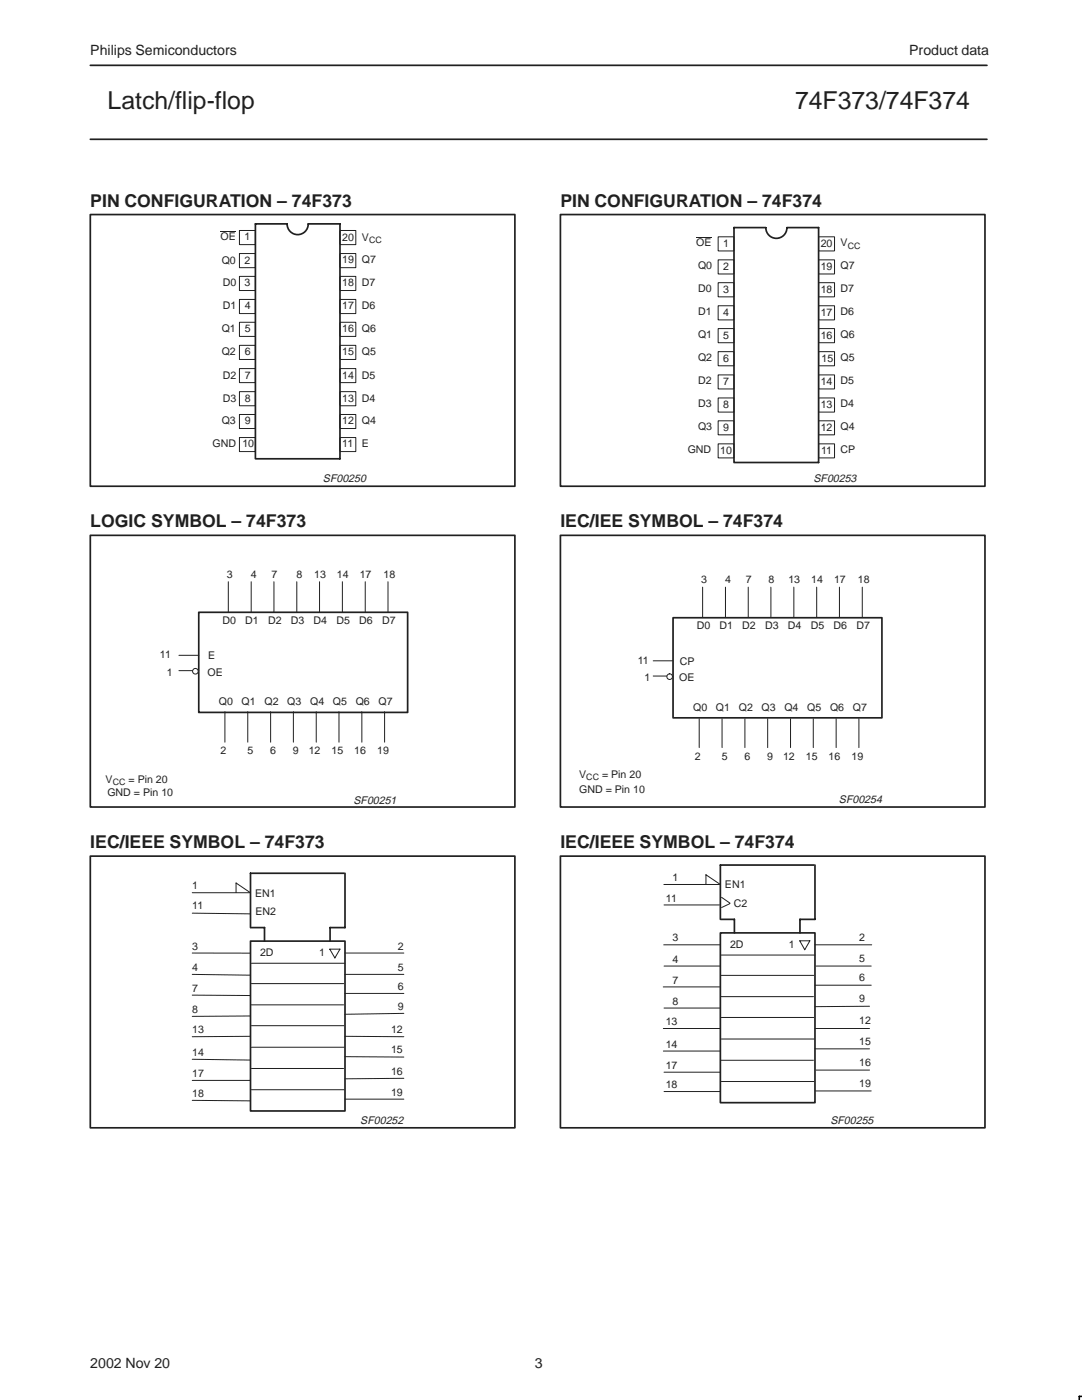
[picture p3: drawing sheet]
<svg xmlns="http://www.w3.org/2000/svg" width="216mm" height="279mm" viewBox="0 0 216 279" stroke-linecap="round" stroke-linejoin="round" font-family="sans-serif">
<path d="M18 13h178.9M18 27.8h178.9M18 42.8h84.7v54.2h-84.7zM57.3 44.7h-6.3v46.9h16.8v-46.9h-6.3a2.1 2.1 0 0 1-2.1 2.1 2.1 2.1 0 0 1-2.1-2.1M18 106.8h84.7v54.3h-84.7zM39.7 122.2h41.6v20h-41.6z" fill="none" stroke="#231f20" stroke-width=".34"/>
<g fill="none" stroke="#231f20" stroke-width=".2">
<path d="M44 46.2h3.1M47.8 59.8h3.2v2.8h-3.2zM47.8 55.2h3.2v2.8h-3.2zM47.8 50.6h3.2v2.8h-3.2zM47.8 46h3.2v2.8h-3.2zM67.8 59.8h3.2v2.8h-3.2zM67.8 55.2h3.2v2.8h-3.2zM67.8 50.6h3.2v2.8h-3.2zM67.8 46h3.2v2.8h-3.2zM47.8 68.9h3.2v2.8h-3.2zM47.8 64.3h3.2v2.8h-3.2zM47.8 78.2h3.2v2.8h-3.2z"/>
<path d="M47.8 73.6h3.2v2.8h-3.2zM67.8 68.9h3.2v2.8h-3.2zM67.8 64.3h3.2v2.8h-3.2zM67.8 78.2h3.2v2.8h-3.2zM67.8 73.6h3.2v2.8h-3.2zM47.8 87.3h3.2v2.8h-3.2zM47.8 82.7h3.2v2.8h-3.2zM67.8 87.3h3.2v2.8h-3.2zM67.8 82.7h3.2v2.8h-3.2zM45.6 116.1v6.1M50.1 116.1v6.1M54.7 116.1v6.1"/>
<path d="M59.2 116.1v6.1M63.8 116.1v6.1M68.3 116.1v6.1M72.9 116.1v6.1M77.4 116.1v6.1M35.7 130.8h4M35.7 133.8h4M44.9 142v6.1M49.4 142v6.1M54 142v6.1M58.5 142v6.1M63.1 142v6.1"/>
<path d="M67.6 142v6.1M72.2 142v6.1M76.7 142v6.1"/>
</g>
<circle cx="39" cy="134" r=".56" fill="#fff"/>
<g fill="none" stroke="#231f20" stroke-width=".2">
<path d="M138.9 47.5h3.1M143.3 56.4h3.2v2.8h-3.2zM143.3 51.9h3.2v2.8h-3.2zM143.3 47.3h3.2v2.8h-3.2zM163.3 56.4h3.2v2.8h-3.2zM163.3 51.9h3.2v2.8h-3.2zM163.3 47.3h3.2v2.8h-3.2zM143.3 61h3.2v2.8h-3.2zM143.3 70.2h3.2v2.8h-3.2zM143.3 65.6h3.2v2.8h-3.2zM143.3 79.4h3.2v2.8h-3.2zM143.3 74.8h3.2v2.8h-3.2z"/>
<path d="M163.3 61h3.2v2.8h-3.2zM163.3 70.2h3.2v2.8h-3.2zM163.3 65.6h3.2v2.8h-3.2zM163.3 79.4h3.2v2.8h-3.2zM163.3 74.8h3.2v2.8h-3.2zM143.3 88.6h3.2v2.8h-3.2zM143.3 84h3.2v2.8h-3.2zM163.3 88.6h3.2v2.8h-3.2zM163.3 84h3.2v2.8h-3.2zM140.2 117.2v6.1M144.8 117.2v6.1M149.3 117.2v6.1"/>
<path d="M153.8 117.2v6.1M158.4 117.2v6.1M163 117.2v6.1M167.5 117.2v6.1M172.1 117.2v6.1M130.3 131.9h4M130.3 134.9h4M139.5 143.4v5.8M144.1 143.4v5.8M148.6 143.4v5.8M153.2 143.4v5.8M157.7 143.4v5.8"/>
<path d="M162.3 143.4v5.8M166.8 143.4v5.8M171.4 143.4v5.8M38.4 178.2h11.6l-2.9-2v2M38.4 190.2h11.6M38.4 194.5l11.6 .1M38.4 198.6l11.6 .1M38.4 182.2l11.6 .2M50 196.3h18.6M50.2 192.2h18.6M65.8 189.4h2l-1 1.8zM68.8 190.2h11.8"/>
<path d="M68.8 194.5h11.8M68.8 198.3h11.8M38.4 211.4l11.6 .2M38.4 215.6h11.6M38.4 219.6l11.6 .1M50 200.5h18.6M50 202.8h-11.6M50 206.8l-11.6 .1M50.2 204.7h18.4M50.2 209h18.5M50.2 213.2h18.4M50.2 217.5h18.5"/>
<path d="M68.8 206.8l11.8 .1M68.8 210.9l11.8 .1M68.8 219.4h11.8M80.6 202.2l-11.8 .2M80.6 215.2l-11.8 .1"/>
<circle cx="39" cy="134" r=".56"/>
</g>
<path d="M111.8 42.8h84.7v54.2h-84.7zM146.5 45.4l6.3 .1a2.1 2.1 0 0 0 2.1 2.1 2.1 2.1 0 0 0 2.1-2.2h6.3v46.9h-16.8zM111.8 106.8h84.7v54.3h-84.7zM134.3 123.3h41.7v20h-41.7zM18 170.9h84.7v54.2h-84.7zM68.7 174.3h-18.7v10.8M68.8 174.3v10.8h-2.9v2.7M50 187.8h18.8v33.9h-18.8zM50.1 185.1h2.7v2.7" fill="none" stroke="#231f20" stroke-width=".34"/>
<circle cx="133.6" cy="135" r=".56" fill="#fff"/>
<g fill="none" stroke="#231f20" stroke-width=".2">
<path d="M132.5 176.5h11.1M140.9 176.5v-1.9l2.8 1.9M144 179.1l1.7 1.2M132.3 197h11.5M132.4 188.6h11.4M132.5 192.8h11.3M132.5 180.6h11.1M143.7 198.9h18.6M143.7 194.7h18.7M143.9 190.6h18.7M145.6 180.4l-1.6 .7M159.6 187.8h2l-1 1.7z"/>
<path d="M162.6 188.6h11.3M162.6 196.6h11.2M162.9 192.8h10.9M132.4 205.3h11.3M132.4 209.8h11.3M132.5 201.2h11.3M132.5 214h11.2M132.5 217.8h11.2M143.9 203.1h18.5M143.9 207.4h18.6M143.9 211.6h18.4M143.9 215.8h18.6"/>
<path d="M162.6 205.3h10.9M162.6 209.3h10.9M162.7 217.7h11.1M162.8 213.6h10.7M173.5 200.8l-10.9 .1"/>
<circle cx="133.6" cy="135" r=".56"/>
</g>
<path d="M111.8 170.9h84.7v54.2h-84.7zM162.4 172.6h-18.7v10.9M162.6 172.6v10.9h-3v2.7M143.7 186.2h18.9v33.9h-18.9zM143.8 183.5h2.7v2.7" fill="none" stroke="#231f20" stroke-width=".34"/>
<path d="M215.9 278.7h-.5v.7" fill="none" stroke="#000" stroke-width=".32"/>
<g font-size="4.9" fill="#231f20">
<text x="21.5" y="21.8">Latch/flip-flop</text>
<text x="158.7" y="21.8">74F373/74F374</text>
</g>
<g font-size="3.5" fill="#231f20">
<text x="18" y="41.2">PIN CONFIGURATION – 74F373</text>
<text x="111.8" y="41.2">PIN CONFIGURATION – 74F374</text>
<text x="18" y="105.3">LOGIC SYMBOL – 74F373</text>
<text x="111.8" y="105.3">IEC/IEE SYMBOL – 74F374</text>
<text x="18" y="169.3">IEC/IEEE SYMBOL – 74F373</text>
<text x="111.8" y="169.3">IEC/IEEE SYMBOL – 74F374</text>
</g>
<g font-size="2.8" fill="#231f20">
<text x="18" y="10.9">Philips Semiconductors</text>
<text x="181.4" y="10.9">Product data</text>
<text x="18" y="273">2002 Nov 20</text>
<text x="106.7" y="273">3</text>
</g>
<g font-size="2.2" fill="#231f20">
<text x="64.4" y="96.3">SF00250</text>
<text x="162.3" y="96.3">SF00253</text>
<text x="70.5" y="160.4">SF00251</text>
<text x="167.4" y="160.3">SF00254</text>
<text x="71.9" y="224.3">SF00252</text>
<text x="165.7" y="224.3">SF00255</text>
</g>
<g font-size="2.1" fill="#231f20">
<text x="44" y="47.9">OE</text>
<text x="48.8" y="47.9">1</text>
<text x="68.3" y="48">20</text>
<text x="72.2" y="48">V</text>
<text x="44.2" y="52.6">Q0</text>
<text x="48.8" y="52.6">2</text>
<text x="68.3" y="52.4">19</text>
<text x="72.2" y="52.4">Q7</text>
<text x="138.9" y="49.2">OE</text>
<text x="139.3" y="53.8">Q0</text>
<text x="144.3" y="49.3">1</text>
<text x="144.3" y="53.9">2</text>
<text x="163.8" y="53.9">19</text>
<text x="163.8" y="49.3">20</text>
<text x="167.7" y="53.8">Q7</text>
<text x="167.7" y="49.2">V</text>
<text x="44.5" y="57.2">D0</text>
<text x="48.8" y="57.2">3</text>
<text x="68.3" y="57.2">18</text>
<text x="72.2" y="57.2">D7</text>
<text x="139.3" y="58.3">D0</text>
<text x="144.3" y="58.4">3</text>
<text x="163.8" y="58.4">18</text>
<text x="167.7" y="58.3">D7</text>
<text x="44.5" y="61.8">D1</text>
<text x="48.9" y="61.8">4</text>
<text x="68.3" y="61.8">17</text>
<text x="72.2" y="61.8">D6</text>
<text x="139.3" y="62.9">D1</text>
<text x="144.3" y="63">4</text>
<text x="163.8" y="63">17</text>
<text x="167.7" y="62.9">D6</text>
<text x="44.2" y="66.3">Q1</text>
<text x="44.2" y="70.9">Q2</text>
<text x="48.9" y="66.3">5</text>
<text x="48.9" y="70.9">6</text>
<text x="68.3" y="70.9">15</text>
<text x="68.3" y="66.3">16</text>
<text x="72.2" y="66.3">Q6</text>
<text x="72.2" y="70.9">Q5</text>
<text x="139.3" y="67.5">Q1</text>
<text x="144.3" y="67.6">5</text>
<text x="163.8" y="67.6">16</text>
<text x="167.7" y="67.5">Q6</text>
<text x="44.5" y="75.5">D2</text>
<text x="48.9" y="75.5">7</text>
<text x="68.3" y="75.5">14</text>
<text x="72.2" y="75.5">D5</text>
<text x="139.3" y="72.1">Q2</text>
<text x="139.3" y="76.7">D2</text>
<text x="144.3" y="72.2">6</text>
<text x="144.3" y="76.8">7</text>
<text x="163.8" y="76.8">14</text>
<text x="163.9" y="72.2">15</text>
<text x="167.7" y="72.1">Q5</text>
<text x="167.7" y="76.7">D5</text>
<text x="44.5" y="80.1">D3</text>
<text x="48.9" y="80.1">8</text>
<text x="68.3" y="80.1">13</text>
<text x="72.2" y="80.1">D4</text>
<text x="139.3" y="81.3">D3</text>
<text x="144.3" y="81.4">8</text>
<text x="163.8" y="81.4">13</text>
<text x="167.7" y="81.3">D4</text>
<text x="42.4" y="89.3">GND</text>
<text x="44.2" y="84.7">Q3</text>
<text x="48.4" y="89.3">10</text>
<text x="48.9" y="84.7">9</text>
<text x="68.3" y="84.7">12</text>
<text x="68.3" y="89.3">11</text>
<text x="72.2" y="84.7">Q4</text>
<text x="72.2" y="89.3">E</text>
<text x="139.3" y="85.9">Q3</text>
<text x="144.3" y="86">9</text>
<text x="163.8" y="86">12</text>
<text x="167.7" y="85.9">Q4</text>
<text x="137.2" y="90.5">GND</text>
<text x="143.7" y="90.6">10</text>
<text x="163.9" y="90.6">11</text>
<text x="167.7" y="90.5">CP</text>
<text x="45.3" y="115.3">3</text>
<text x="50.1" y="115.3">4</text>
<text x="54.2" y="115.3">7</text>
<text x="59.1" y="115.3">8</text>
<text x="62.7" y="115.3">13</text>
<text x="67.2" y="115.3">14</text>
<text x="71.8" y="115.3">17</text>
<text x="76.5" y="115.3">18</text>
<text x="139.9" y="116.4">3</text>
<text x="144.7" y="116.4">4</text>
<text x="148.8" y="116.4">7</text>
<text x="153.3" y="116.4">8</text>
<text x="157.3" y="116.4">13</text>
<text x="161.9" y="116.4">14</text>
<text x="166.4" y="116.4">17</text>
<text x="171.2" y="116.4">18</text>
<text x="44.4" y="124.5">D0</text>
<text x="48.9" y="124.5">D1</text>
<text x="53.5" y="124.5">D2</text>
<text x="58" y="124.5">D3</text>
<text x="62.6" y="124.5">D4</text>
<text x="67.1" y="124.5">D5</text>
<text x="71.7" y="124.5">D6</text>
<text x="76.2" y="124.5">D7</text>
<text x="139" y="125.6">D0</text>
<text x="143.6" y="125.6">D1</text>
<text x="148.1" y="125.6">D2</text>
<text x="152.7" y="125.6">D3</text>
<text x="157.2" y="125.6">D4</text>
<text x="161.8" y="125.6">D5</text>
<text x="166.3" y="125.6">D6</text>
<text x="170.9" y="125.6">D7</text>
<text x="31.9" y="131.2">11</text>
<text x="41.5" y="131.5">E</text>
<text x="33.3" y="135">1</text>
<text x="41.4" y="134.9">OE</text>
<text x="127.3" y="132.6">11</text>
<text x="128.6" y="136">1</text>
<text x="135.5" y="135.9">OE</text>
<text x="135.7" y="132.7">CP</text>
<text x="43.7" y="140.7">Q0</text>
<text x="48.2" y="140.7">Q1</text>
<text x="52.8" y="140.7">Q2</text>
<text x="57.3" y="140.7">Q3</text>
<text x="61.9" y="140.7">Q4</text>
<text x="66.4" y="140.7">Q5</text>
<text x="71" y="140.7">Q6</text>
<text x="75.5" y="140.7">Q7</text>
<text x="138.3" y="141.8">Q0</text>
<text x="142.9" y="141.8">Q1</text>
<text x="147.4" y="141.8">Q2</text>
<text x="152" y="141.8">Q3</text>
<text x="156.5" y="141.8">Q4</text>
<text x="161.1" y="141.8">Q5</text>
<text x="165.6" y="141.8">Q6</text>
<text x="170.2" y="141.8">Q7</text>
<text x="44" y="150.6">2</text>
<text x="49.4" y="150.6">5</text>
<text x="53.9" y="150.6">6</text>
<text x="58.5" y="150.6">9</text>
<text x="61.6" y="150.6">12</text>
<text x="66.2" y="150.6">15</text>
<text x="70.7" y="150.6">16</text>
<text x="75.3" y="150.6">19</text>
<text x="115.6" y="155.2">V</text>
<text x="120.1" y="155.2">= Pin 20</text>
<text x="138.6" y="151.6">2</text>
<text x="144" y="151.6">5</text>
<text x="148.6" y="151.6">6</text>
<text x="153.1" y="151.6">9</text>
<text x="156.2" y="151.6">12</text>
<text x="160.8" y="151.6">15</text>
<text x="165.3" y="151.6">16</text>
<text x="169.9" y="151.6">19</text>
<text x="21.1" y="156.2">V</text>
<text x="21.4" y="158.9">GND = Pin 10</text>
<text x="25.7" y="156.2">= Pin 20</text>
<text x="115.6" y="158.3">GND = Pin 10</text>
<text x="38.4" y="177.3">1</text>
<text x="50.9" y="178.9">EN1</text>
<text x="132.9" y="179.9">11</text>
<text x="134.2" y="175.9">1</text>
<text x="144.7" y="177.3">EN1</text>
<text x="38.4" y="181.4">11</text>
<text x="51" y="182.7">EN2</text>
<text x="146.5" y="181">C2</text>
<text x="38.4" y="189.5">3</text>
<text x="51.9" y="190.9">2D</text>
<text x="63.7" y="190.9">1</text>
<text x="79.4" y="189.5">2</text>
<text x="134.2" y="187.9">3</text>
<text x="145.7" y="189.2">2D</text>
<text x="157.4" y="189.2">1</text>
<text x="171.5" y="187.8">2</text>
<text x="38.4" y="193.8">4</text>
<text x="38.4" y="197.9">7</text>
<text x="79.4" y="193.7">5</text>
<text x="79.4" y="197.5">6</text>
<text x="134.2" y="192.1">4</text>
<text x="134.2" y="196.3">7</text>
<text x="171.5" y="192">5</text>
<text x="171.5" y="195.8">6</text>
<text x="38.4" y="202.1">8</text>
<text x="79.4" y="201.6">9</text>
<text x="134.2" y="200.5">8</text>
<text x="171.5" y="200.1">9</text>
<text x="38.4" y="206.1">13</text>
<text x="78" y="206.1">12</text>
<text x="132.8" y="204.6">13</text>
<text x="132.8" y="209.1">14</text>
<text x="171.5" y="204.5">12</text>
<text x="171.5" y="208.5">15</text>
<text x="38.4" y="210.8">14</text>
<text x="38.4" y="214.9">17</text>
<text x="78" y="210.2">15</text>
<text x="78" y="214.5">16</text>
<text x="132.8" y="213.3">17</text>
<text x="171.5" y="212.8">16</text>
<text x="38.4" y="218.9">18</text>
<text x="78" y="218.6">19</text>
<text x="132.8" y="217.2">18</text>
<text x="171.5" y="216.9">19</text>
</g>
<g font-size="1.8" fill="#231f20">
<text x="73.6" y="48.5">CC</text>
<text x="169.2" y="49.6">CC</text>
<text x="117" y="155.7">CC</text>
<text x="22.5" y="156.7">CC</text>
</g>
</svg>
